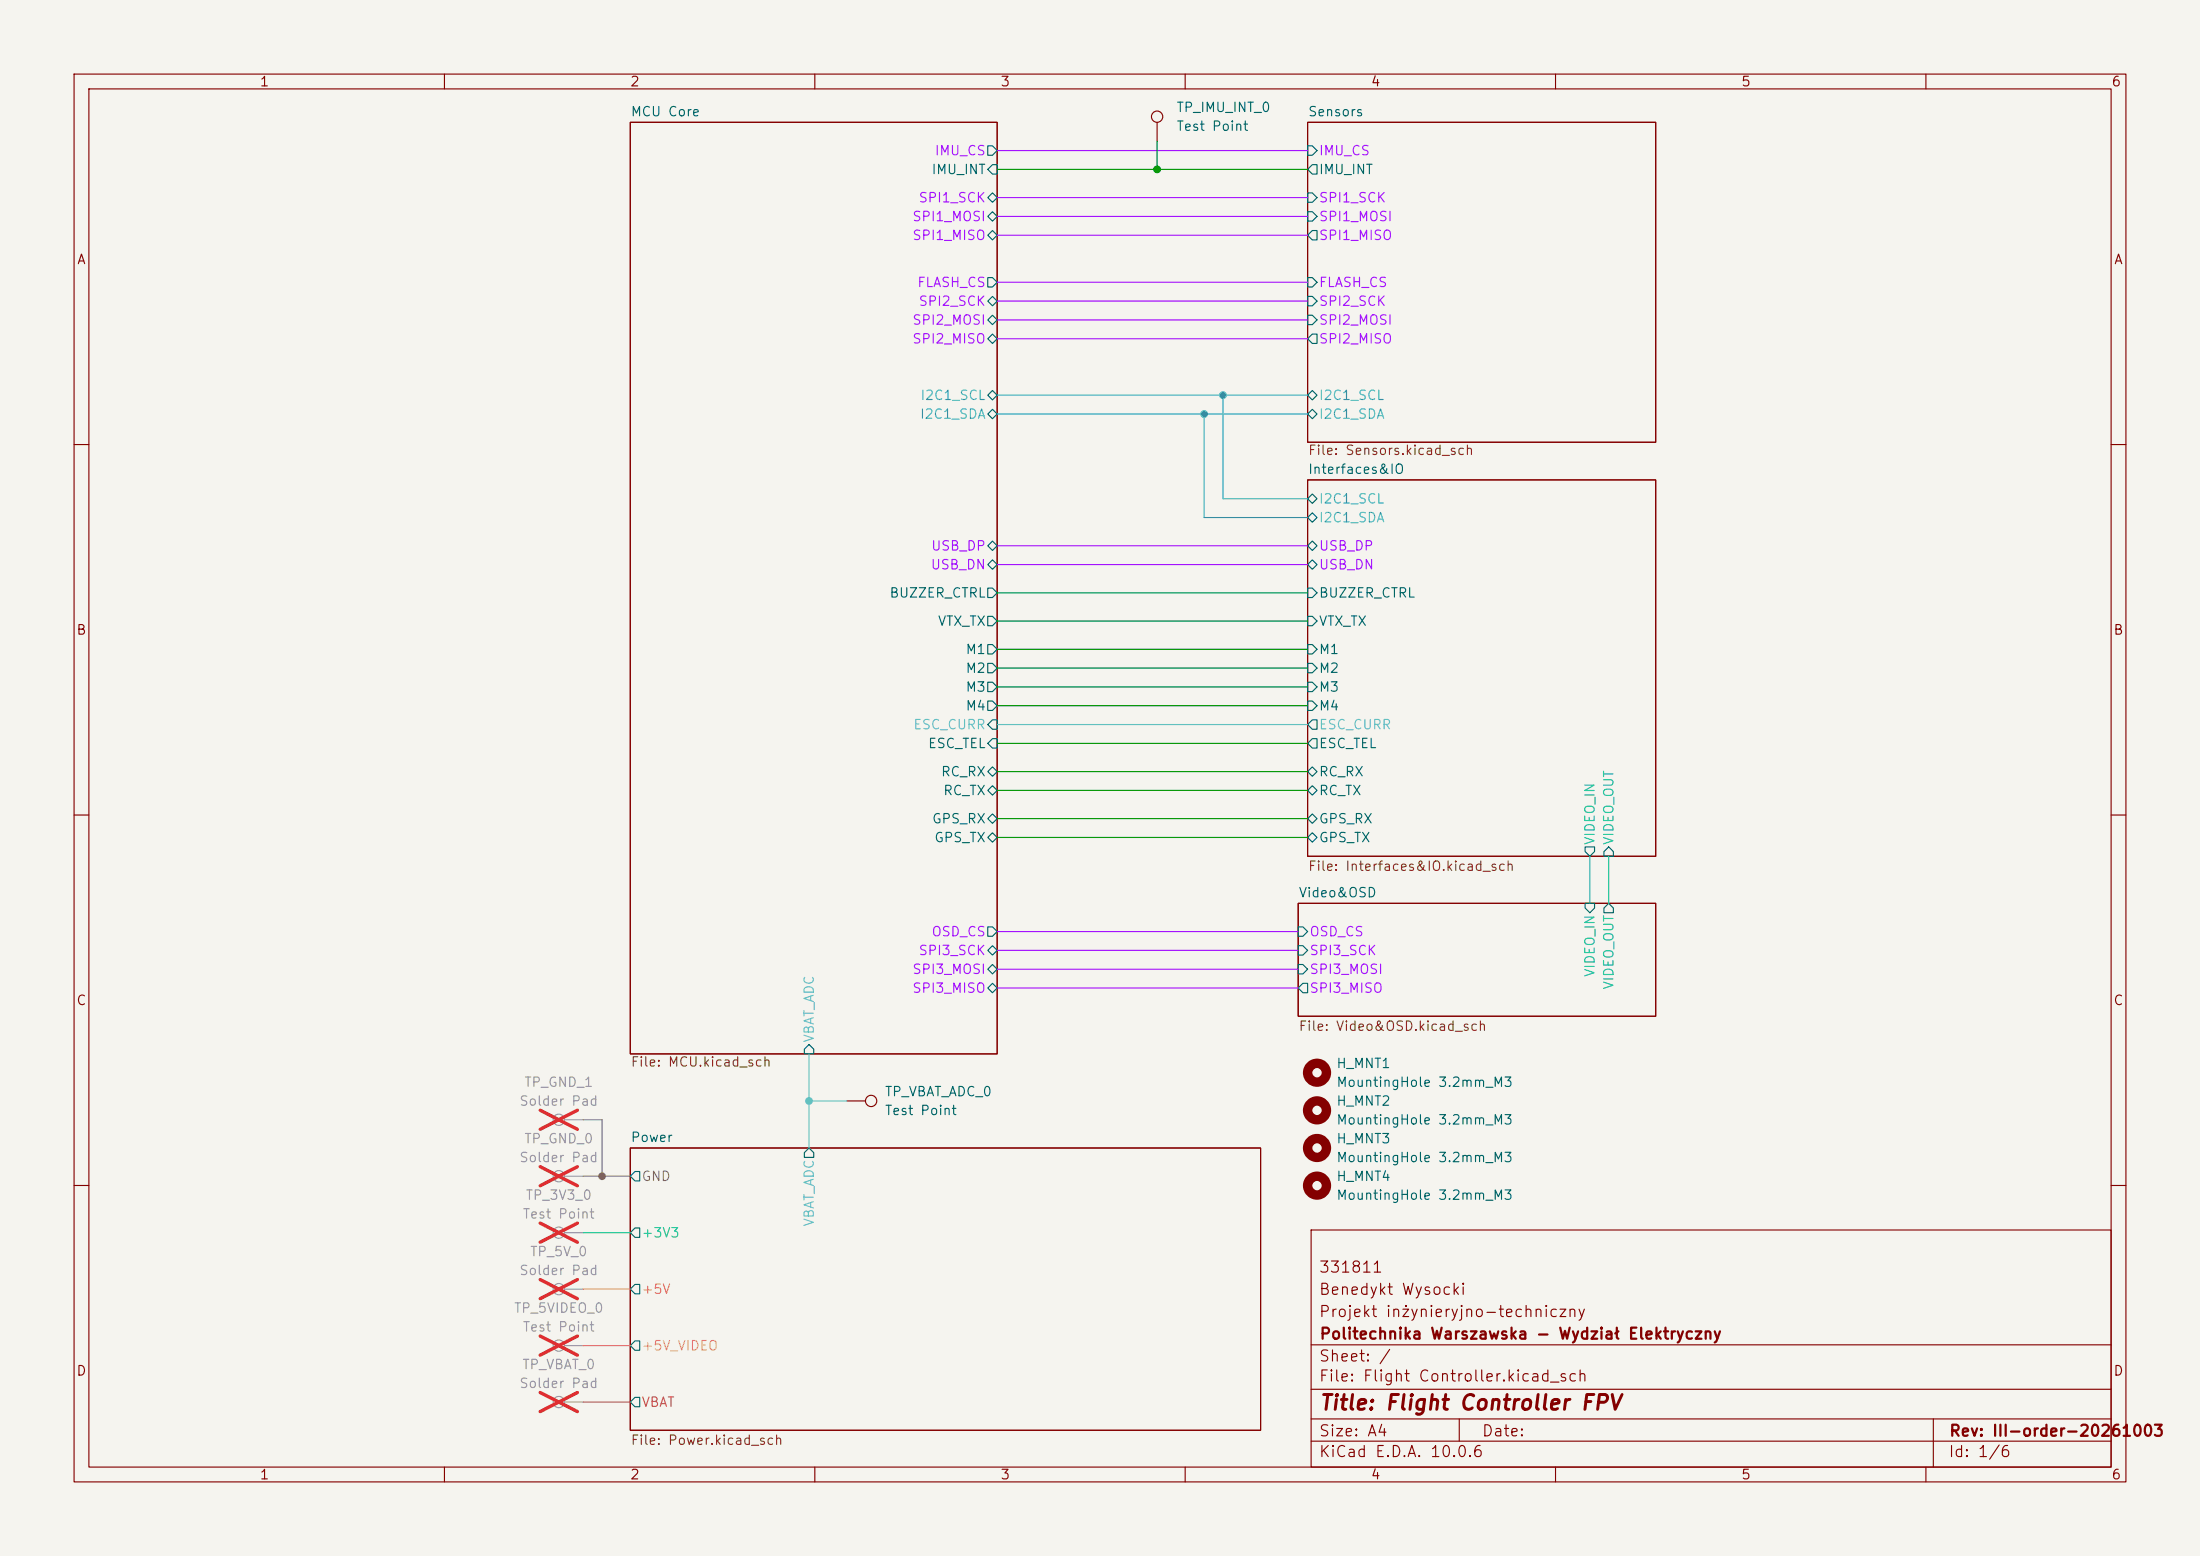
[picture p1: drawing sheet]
<svg xmlns="http://www.w3.org/2000/svg" width="297mm" height="210mm" viewBox="0 0 297 210" stroke-linecap="round" stroke-linejoin="round" font-family="sans-serif">
<path d="M0 0h297v210h-297z" fill="#f5f4ef" stroke="#f5f4ef" stroke-width=".14"/>
<g fill="none" stroke="#840000" stroke-width=".15">
<path d="M10 10h277v190h-277zM12 12h273v186h-273zM60 10v2M85.1 16.5h49.5v125.7h-49.5zM110 10v2M156.2 16.5v2.6M160 10v2M176.5 16.5h47v43.2h-47zM210 10v2M260 10v2M10 60h2M176.5 64.8h47v50.8h-47z"/>
<path d="M285 60h2M10 110h2M285 110h2M175.3 121.9h48.2v15.3h-48.2zM85.1 154.9h85.1v38.1h-85.1zM114.3 148.6h2.5M10 160h2M177 166h108v32h-108zM285 160h2M60 198v2M110 198v2M160 198v2"/>
<path d="M177 194.5h108M177 191.5h108M177 187.5h108M177 181.5h108M197 191.5v3M210 198v2M260 198v2M261 191.5v6.5"/>
<circle cx="156.2" cy="15.7" r=".76"/>
<circle cx="117.6" cy="148.6" r=".76"/>
</g>
<g fill="none" stroke="#006464" stroke-width=".15">
<path d="M133.3 19.7h.7l.6 .6-.6 .7h-.7zM176.5 19.7h.7l.6 .6-.6 .7h-.7zM133.3 26.7l.7-.7 .6 .7-.6 .6zM133.3 37.5h.7l.6 .6-.6 .6h-.7zM133.3 29.2l.7-.6 .6 .6-.6 .6zM134 22.2h.6v1.3h-.6l-.7-.6zM134 31.1l.6 .7-.6 .6-.7-.6zM176.5 37.5h.7l.6 .6-.6 .6h-.7zM176.5 28.6h.7l.6 .6-.6 .6h-.7zM176.5 26h.7l.6 .7-.6 .6h-.7zM177.2 22.2h.6v1.3h-.6l-.7-.6zM177.2 31.1h.6v1.3h-.6l-.7-.6z"/>
<path d="M133.3 45.7l.7-.6 .6 .6-.6 .7zM133.3 53.3l.7-.6 .6 .6-.6 .7zM133.3 55.9l.7-.7 .6 .7-.6 .6zM133.3 40.6l.7-.6 .6 .6-.6 .7zM134 42.5l.6 .7-.6 .6-.7-.6zM176.5 53.3l.7-.6 .6 .6-.6 .7zM176.5 55.9l.7-.7 .6 .7-.6 .6zM176.5 42.5h.7l.6 .7-.6 .6h-.7zM176.5 40h.7l.6 .6-.6 .7h-.7zM177.2 45.1h.6v1.3h-.6l-.7-.7zM133.3 73.7l.7-.7 .6 .7-.6 .6zM133.3 76.2l.7-.6 .6 .6-.6 .6z"/>
<path d="M133.3 79.4h.7l.6 .6-.6 .6h-.7zM176.5 73.7l.7-.7 .6 .7-.6 .6zM176.5 76.2l.7-.6 .6 .6-.6 .6zM176.5 79.4h.7l.6 .6-.6 .6h-.7zM176.5 67.3l.7-.6 .6 .6-.6 .6zM176.5 69.9l.7-.7 .6 .7-.6 .6zM133.3 83.2h.7l.6 .6-.6 .7h-.7zM133.3 87h.7l.6 .6-.6 .7h-.7zM133.3 89.5h.7l.6 .7-.6 .6h-.7zM133.3 92.1h.7l.6 .6-.6 .6h-.7zM133.3 94.6h.7l.6 .7-.6 .6h-.7zM134 97.2h.6v1.2h-.6l-.7-.6z"/>
<path d="M134 99.7h.6v1.3h-.6l-.7-.7zM176.5 83.2h.7l.6 .6-.6 .7h-.7zM176.5 87h.7l.6 .6-.6 .7h-.7zM176.5 89.5h.7l.6 .7-.6 .6h-.7zM176.5 92.1h.7l.6 .6-.6 .6h-.7zM176.5 94.6h.7l.6 .7-.6 .6h-.7zM177.2 97.2h.6v1.2h-.6l-.7-.6zM177.2 99.7h.6v1.3h-.6l-.7-.7zM133.3 104.1l.7-.6 .6 .6-.6 .7zM133.3 106.7l.7-.7 .6 .7-.6 .6zM133.3 110.5l.7-.6 .6 .6-.6 .6zM133.3 113l.7-.6 .6 .6-.6 .7z"/>
<path d="M176.5 104.1l.7-.6 .6 .6-.6 .7zM176.5 106.7l.7-.7 .6 .7-.6 .6zM176.5 110.5l.7-.6 .6 .6-.6 .6zM176.5 113l.7-.6 .6 .6-.6 .7zM214 114.3h1.3v.6l-.7 .7-.6-.7zM217.2 114.3l.6 .6v.7h-1.3v-.7zM133.3 125.1h.7l.6 .6-.6 .7h-.7zM133.3 128.3l.7-.7 .6 .7-.6 .6zM133.3 130.8l.7-.6 .6 .6-.6 .6zM133.3 133.4l.7-.7 .6 .7-.6 .6zM175.3 125.1h.6l.6 .6-.6 .7h-.6zM175.3 130.2h.6l.6 .6-.6 .6h-.6z"/>
<path d="M175.3 127.6h.6l.6 .7-.6 .6h-.6zM175.9 132.7h.6v1.3h-.6l-.6-.6zM214 121.9h1.3v.7l-.7 .6-.6-.6zM217.2 121.9l.6 .7v.6h-1.3v-.6zM85.7 158.1h.7v1.3h-.7l-.6-.6zM109.2 154.9l.7 .7v.6h-1.3v-.6zM109.2 141l.7 .6v.6h-1.3v-.6zM85.7 165.7h.7v1.3h-.7l-.6-.6zM85.7 173.4h.7v1.2h-.7l-.6-.6zM85.7 181h.7v1.2h-.7l-.6-.6zM85.7 188.6h.7v1.3h-.7l-.6-.7z"/>
</g>
<g fill="none" stroke="#9c9b98" stroke-width=".15">
<path d="M76.2 158.8h2.5M76.2 151.1h2.5M76.2 166.4h2.5M76.2 174h2.5M76.2 189.2h2.5M76.2 181.6h2.5"/>
<circle cx="75.4" cy="158.7" r=".76"/>
<circle cx="75.4" cy="151.1" r=".76"/>
<circle cx="75.4" cy="166.4" r=".76"/>
<circle cx="75.4" cy="174" r=".76"/>
<circle cx="75.4" cy="181.6" r=".76"/>
<circle cx="75.4" cy="189.2" r=".76"/>
</g>
<path d="M72.9 157.5l5.1 2.5M72.9 149.8l5.1 2.6M78 157.5l-5.1 2.5M78 149.8l-5.1 2.6M72.9 165.1l5.1 2.6M72.9 172.7l5.1 2.6M78 165.1l-5.1 2.6M78 172.7l-5.1 2.6M72.9 187.9l5.1 2.6M72.9 180.3l5.1 2.6M78 187.9l-5.1 2.6M78 180.3l-5.1 2.6" fill="none" stroke="#e12e31" stroke-width=".46"/>
<g fill="none" stroke="#840000" stroke-width="1.3">
<circle cx="177.8" cy="149.9" r="1.27"/>
<circle cx="177.8" cy="154.9" r="1.27"/>
<circle cx="177.8" cy="144.8" r="1.27"/>
<circle cx="177.8" cy="160" r="1.27"/>
</g>
<path d="M134.6 31.8h41.9M134.6 29.2h41.9M134.6 26.7h41.9M134.6 38.1h41.9M134.6 20.3h41.9M134.6 45.7h41.9M134.6 43.2h41.9M134.6 40.6h41.9M134.6 133.4h40.7M134.6 130.8h40.7M134.6 125.7h40.7M134.6 128.3h40.7" fill="none" stroke="#a412ff" stroke-width=".15"/>
<path d="M134.6 55.9h41.9M134.6 53.3h41.9M162.6 55.9v14h13.9M165.1 53.3v14h11.4" fill="none" stroke="#1e9fff" stroke-width=".15"/>
<path d="M78.7 158.8h6.4M78.7 151.1h2.6v7.7" fill="none" stroke="#787878" stroke-width=".15"/>
<g fill="none" stroke="#009600" stroke-width=".15">
<path d="M156.2 19.1v3.8M134.6 22.9h41.9M134.6 80h41.9M134.6 83.8h41.9M134.6 90.2h41.9M134.6 92.7h41.9M134.6 95.3h41.9M134.6 87.6h41.9M134.6 104.1h41.9M134.6 100.3h41.9M134.6 106.7h41.9M134.6 110.5h41.9"/>
<path d="M134.6 113h41.9"/>
</g>
<path d="M134.6 76.2h41.9M134.6 73.7h41.9" fill="none" stroke="#5328ff" stroke-width=".15"/>
<path d="M134.6 97.8h41.9M109.2 142.2v12.7M109.2 148.6h5.1" fill="none" stroke="#5abedc" stroke-width=".15"/>
<path d="M78.7 174h6.4" fill="none" stroke="#ffa02e" stroke-width=".15"/>
<path d="M78.7 166.4h6.4" fill="none" stroke="#11db87" stroke-width=".15"/>
<path d="M78.7 181.6h6.4" fill="none" stroke="#ffc82e" stroke-width=".15"/>
<path d="M214.6 115.6v6.3M217.2 115.6v6.3" fill="none" stroke="#0ec295" stroke-width=".15"/>
<path d="M78.7 189.2h6.4" fill="none" stroke="#d23d53" stroke-width=".15"/>
<circle cx="109.2" cy="148.6" r=".46" fill="#5abedc" stroke="#5abedc" stroke-width=".14"/>
<circle cx="81.3" cy="158.8" r=".46" fill="#787878" stroke="#787878" stroke-width=".14"/>
<g fill="#1e9fff" stroke="#1e9fff" stroke-width=".14">
<circle cx="165.1" cy="53.3" r=".46"/>
<circle cx="162.6" cy="55.9" r=".46"/>
</g>
<circle cx="156.2" cy="22.9" r=".46" fill="#009600" stroke="#009600" stroke-width=".14"/>
<text font-size="2" fill="#840000" x="178" y="190.8">Title: Flight Controller FPV</text>
<g font-size="1.5" fill="#840000">
<text x="178" y="172.1">331811</text>
<text x="178" y="178.1">Projekt inżynieryjno-techniczny</text>
<text x="178" y="175.1">Benedykt Wysocki</text>
<text x="178" y="184.1">Sheet: /</text>
<text x="178" y="181.1">Politechnika Warszawska - Wydział Elektryczny</text>
<text x="178" y="186.8">File: Flight Controller.kicad_sch</text>
<text x="178" y="197">KiCad E.D.A. 10.0.6</text>
<text x="178" y="194.2">Size: A4</text>
<text x="200" y="194.2">Date:</text>
<text x="263" y="197">Id: 1/6</text>
<text x="263" y="194.2">Rev: III-order-20261003</text>
</g>
<g font-size="1.3" fill="#840000">
<text x="35" y="12">1</text>
<text x="85" y="12">2</text>
<text x="135" y="12">3</text>
<text x="185" y="12">4</text>
<text x="235" y="12">5</text>
<text x="285" y="12">6</text>
<text x="10.3" y="36">A</text>
<text x="285.3" y="36">A</text>
<text x="10.2" y="86">B</text>
<text x="285.2" y="86">B</text>
<text x="10.2" y="136">C</text>
<text x="285.2" y="136">C</text>
<text x="10.2" y="186">D</text>
<text x="285.2" y="186">D</text>
<text x="35" y="200">1</text>
<text x="85" y="200">2</text>
<text x="135" y="200">3</text>
<text x="185" y="200">4</text>
<text x="235" y="200">5</text>
<text x="285" y="200">6</text>
</g>
<g font-size="1.3" fill="#006464">
<text x="85.1" y="16">MCU Core</text>
<text x="158.7" y="15.4">TP_IMU_INT_0</text>
<text x="158.7" y="18">Test Point</text>
<text x="176.5" y="16">Sensors</text>
<text x="125.7" y="23.8">IMU_INT</text>
<text x="178" y="23.8">IMU_INT</text>
<text x="176.5" y="64.3">Interfaces&amp;IO</text>
<text x="120" y="81">BUZZER_CTRL</text>
<text x="178" y="81">BUZZER_CTRL</text>
<text x="126.5" y="84.8">VTX_TX</text>
<text x="130.3" y="88.6">M1</text>
<text x="178" y="84.8">VTX_TX</text>
<text x="178" y="88.6">M1</text>
<text x="130.3" y="91.1">M2</text>
<text x="130.3" y="93.7">M3</text>
<text x="178" y="91.1">M2</text>
<text x="178" y="93.7">M3</text>
<text x="125.2" y="101.3">ESC_TEL</text>
<text x="130.3" y="96.2">M4</text>
<text x="178" y="96.2">M4</text>
<text x="178" y="101.3">ESC_TEL</text>
<text x="126.9" y="105.1">RC_RX</text>
<text x="127.2" y="107.6">RC_TX</text>
<text x="178" y="105.1">RC_RX</text>
<text x="178" y="107.6">RC_TX</text>
<text x="125.7" y="111.5">GPS_RX</text>
<text x="126" y="114">GPS_TX</text>
<text x="178" y="111.5">GPS_RX</text>
<text x="178" y="114">GPS_TX</text>
<text x="175.2" y="121.4">Video&amp;OSD</text>
<text x="119.4" y="148.3">TP_VBAT_ADC_0</text>
<text x="180.3" y="144.5">H_MNT1</text>
<text x="180.3" y="147">MountingHole 3.2mm_M3</text>
<text x="180.3" y="149.6">H_MNT2</text>
<text x="85.1" y="154.4">Power</text>
<text x="119.4" y="150.8">Test Point</text>
<text x="180.3" y="154.6">H_MNT3</text>
<text x="180.3" y="152.1">MountingHole 3.2mm_M3</text>
<text x="180.3" y="159.7">H_MNT4</text>
<text x="180.3" y="157.2">MountingHole 3.2mm_M3</text>
<text x="180.3" y="162.3">MountingHole 3.2mm_M3</text>
</g>
<g font-size="1.3" fill="#a412ff">
<text x="126.1" y="21.3">IMU_CS</text>
<text x="178" y="21.3">IMU_CS</text>
<text x="123.9" y="27.6">SPI1_SCK</text>
<text x="178" y="27.6">SPI1_SCK</text>
<text x="123.1" y="30.2">SPI1_MOSI</text>
<text x="123.1" y="32.7">SPI1_MISO</text>
<text x="178" y="32.7">SPI1_MISO</text>
<text x="178" y="30.2">SPI1_MOSI</text>
<text x="123.7" y="39.1">FLASH_CS</text>
<text x="123.9" y="41.6">SPI2_SCK</text>
<text x="178" y="39.1">FLASH_CS</text>
<text x="178" y="41.6">SPI2_SCK</text>
<text x="123.1" y="44.1">SPI2_MOSI</text>
<text x="123.1" y="46.7">SPI2_MISO</text>
<text x="178" y="46.7">SPI2_MISO</text>
<text x="178" y="44.1">SPI2_MOSI</text>
<text x="123.1" y="131.8">SPI3_MOSI</text>
<text x="123.9" y="129.2">SPI3_SCK</text>
<text x="125.7" y="126.7">OSD_CS</text>
<text x="176.7" y="126.7">OSD_CS</text>
<text x="176.7" y="131.8">SPI3_MOSI</text>
<text x="176.7" y="129.2">SPI3_SCK</text>
<text x="123.1" y="134.3">SPI3_MISO</text>
<text x="176.7" y="134.3">SPI3_MISO</text>
</g>
<g font-size="1.3" fill="#1e9fff">
<text x="124.1" y="56.8">I2C1_SDA</text>
<text x="124.2" y="54.3">I2C1_SCL</text>
<text x="178" y="54.3">I2C1_SCL</text>
<text x="178" y="56.8">I2C1_SDA</text>
<text x="178" y="68.3">I2C1_SCL</text>
<text x="178" y="70.8">I2C1_SDA</text>
</g>
<g font-size="1.3" fill="#725600">
<text x="176.5" y="61.7">File: Sensors.kicad_sch</text>
<text x="176.5" y="117.9">File: Interfaces&amp;IO.kicad_sch</text>
<text x="175.2" y="139.5">File: Video&amp;OSD.kicad_sch</text>
<text x="85.1" y="144.3">File: MCU.kicad_sch</text>
<text x="85.1" y="195.3">File: Power.kicad_sch</text>
</g>
<g font-size="1.3" fill="#5328ff">
<text x="125.6" y="77.2">USB_DN</text>
<text x="125.6" y="74.6">USB_DP</text>
<text x="178" y="74.6">USB_DP</text>
<text x="178" y="77.2">USB_DN</text>
</g>
<g font-size="1.3" fill="#5abedc">
<text x="123.2" y="98.8">ESC_CURR</text>
<text x="178" y="98.8">ESC_CURR</text>
<text x="110.2" y="140.8" transform="rotate(-90 110.2 140.8)">VBAT_ADC</text>
<text x="110.2" y="165.6" transform="rotate(-90 110.2 165.6)">VBAT_ADC</text>
</g>
<g font-size="1.3" fill="#0ec295">
<text x="215.6" y="114.1" transform="rotate(-90 215.6 114.1)">VIDEO_IN</text>
<text x="218.1" y="114.1" transform="rotate(-90 218.1 114.1)">VIDEO_OUT</text>
<text x="215.6" y="132" transform="rotate(-90 215.6 132)">VIDEO_IN</text>
<text x="218.1" y="133.6" transform="rotate(-90 218.1 133.6)">VIDEO_OUT</text>
</g>
<g font-size="1.3" fill="#939391">
<text x="70" y="149.6">Solder Pad</text>
<text x="70.7" y="147">TP_GND_1</text>
<text x="70.7" y="154.6">TP_GND_0</text>
<text x="70" y="157.2">Solder Pad</text>
<text x="70.5" y="164.8">Test Point</text>
<text x="70.9" y="162.3">TP_3V3_0</text>
<text x="70" y="172.4">Solder Pad</text>
<text x="71.5" y="169.9">TP_5V_0</text>
<text x="69.3" y="177.5">TP_5VIDEO_0</text>
<text x="70.4" y="185.1">TP_VBAT_0</text>
<text x="70.5" y="180">Test Point</text>
<text x="70" y="187.7">Solder Pad</text>
</g>
<text font-size="1.3" fill="#787878" x="86.5" y="159.7">GND</text>
<text font-size="1.3" fill="#11db87" x="86.5" y="167.3">+3V3</text>
<text font-size="1.3" fill="#ffa02e" x="86.5" y="175">+5V</text>
<text font-size="1.3" fill="#ffc82e" x="86.5" y="182.6">+5V_VIDEO</text>
<text font-size="1.3" fill="#d23d53" x="86.5" y="190.2">VBAT</text>
</svg>
